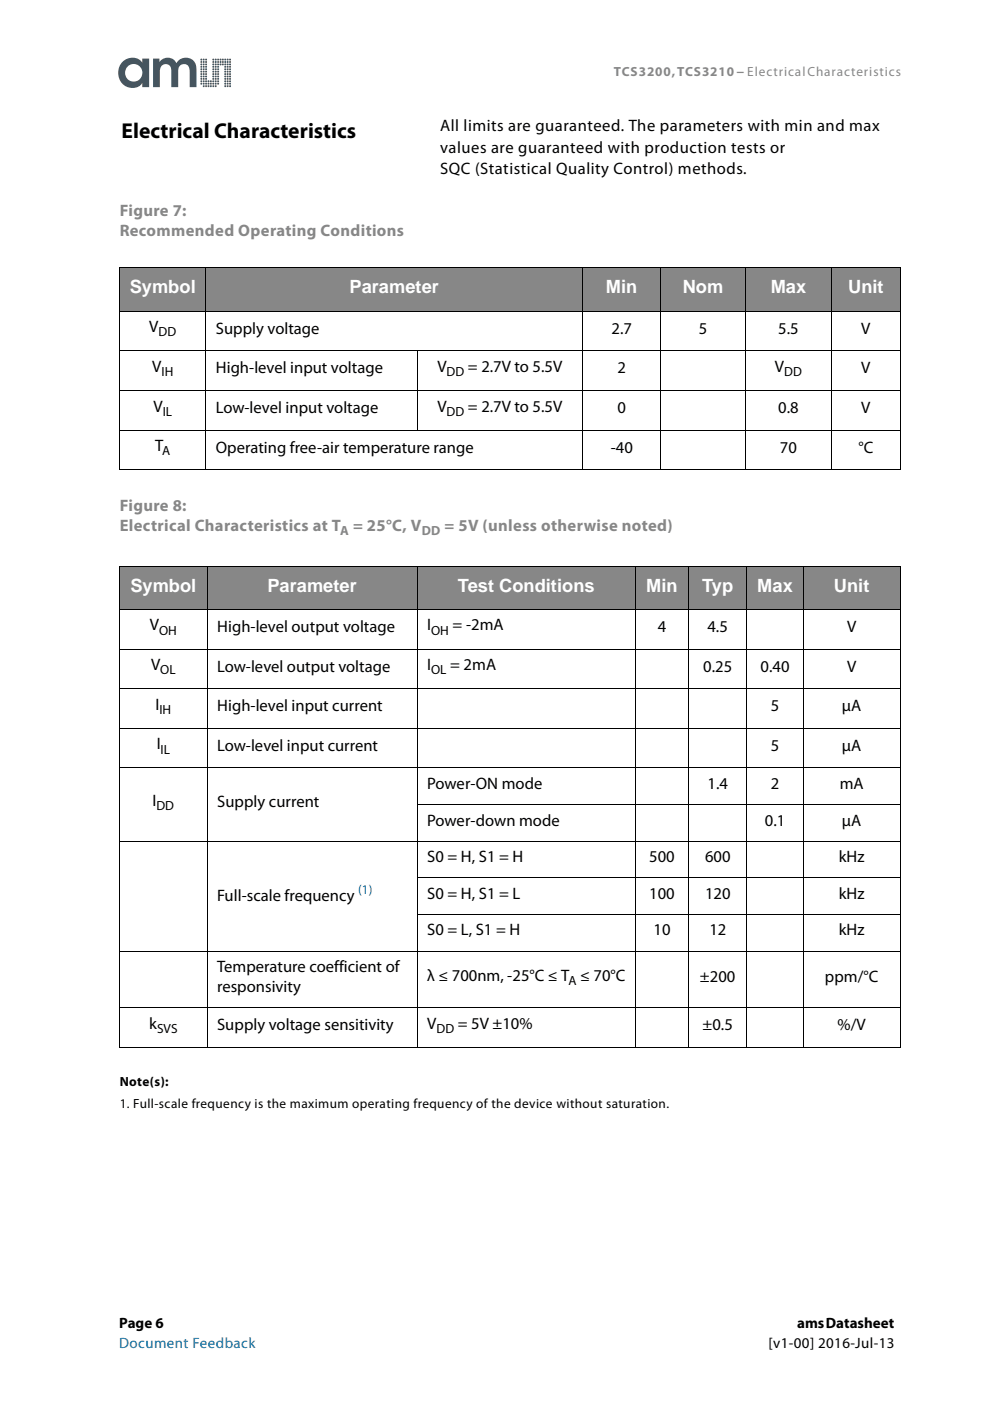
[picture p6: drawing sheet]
<svg xmlns="http://www.w3.org/2000/svg" width="210mm" height="297mm" viewBox="0 0 210 297" stroke-linecap="round" stroke-linejoin="round" font-family="sans-serif">
<g fill="#46555f">
<path d="M48.7 18.1h.2v.3h-.3z"/>
<path d="M48.6 17.6h.3v.3h-.3z"/>
<path d="M48.6 17.1h.3v.3h-.3z"/>
<path d="M48.6 16.6h.3v.3h-.3z"/>
<path d="M48.6 16.1h.3v.3l-.3-.1z"/>
<path d="M48.6 15.5l.3 .1v.3l-.3-.1z"/>
<path d="M48.6 15h.3v.3h-.3z"/>
<path d="M48.6 14.5h.3v.3h-.3z"/>
<path d="M48.6 14h.3v.3h-.3z"/>
<path d="M48.6 13.5h.3v.3h-.3z"/>
<path d="M48.6 13h.3v.3h-.3z"/>
<path d="M48.6 12.5h.3v.3h-.3z"/>
<path d="M48.1 18.1h.3v.3h-.3z"/>
<path d="M48.1 17.6h.3v.3h-.3z"/>
<path d="M48.1 17.1h.3v.3h-.3z"/>
<path d="M48.1 16.6h.3v.3h-.3z"/>
<path d="M48.1 16.1h.3v.3h-.3z"/>
<path d="M48.1 15.5l.3 .1v.3l-.3-.1z"/>
<path d="M48.1 15h.3v.3h-.3z"/>
<path d="M48.1 14.5h.3v.3h-.3z"/>
<path d="M48.1 14h.3v.3h-.3z"/>
<path d="M48.1 13.5h.3v.3h-.3z"/>
<path d="M48.1 13h.3v.3h-.3z"/>
<path d="M48.1 12.5h.3v.3h-.3z"/>
<path d="M47.6 16.1h.3v.3h-.3z"/>
<path d="M47.6 15.5l.3 .1v.3l-.3-.1z"/>
<path d="M47.6 15h.3v.3h-.3z"/>
<path d="M47.6 14.5h.3v.3h-.3z"/>
<path d="M47.6 12.5h.3v.3h-.3z"/>
<path d="M47.6 13h.3v.3h-.3z"/>
<path d="M47.6 13.5h.3v.3h-.3z"/>
<path d="M47.6 14h.3v.3h-.3z"/>
<path d="M47.6 16.6h.3v.3h-.3z"/>
<path d="M47.6 17.1h.3v.3h-.3z"/>
<path d="M47.6 17.6h.3v.3h-.3z"/>
<path d="M47.6 18.1h.3v.3h-.3z"/>
<path d="M47.1 13.5h.3v.3h-.3z"/>
<path d="M47.1 13h.3v.3h-.3z"/>
<path d="M47.1 12.5h.3v.3h-.3z"/>
<path d="M46.6 13.5h.3v.3h-.3z"/>
<path d="M46.6 13h.3v.3h-.3z"/>
<path d="M46.6 12.5h.3v.3h-.3z"/>
<path d="M46.1 17.6h.3v.3h-.3z"/>
<path d="M46.1 17.1h.3v.3h-.3z"/>
<path d="M46.1 16.6h.3v.3h-.3z"/>
<path d="M46.1 16.1h.3v.3h-.3z"/>
<path d="M46.1 15.5l.3 .1v.3l-.3-.1z"/>
<path d="M46.1 15h.3v.3h-.3z"/>
<path d="M46.1 14.5h.3v.3h-.3z"/>
<path d="M46.1 14h.3v.3h-.3z"/>
<path d="M46.1 13.5h.3v.3h-.3z"/>
<path d="M46.1 13h.3v.3h-.3z"/>
<path d="M46.1 12.5h.3v.3h-.3z"/>
<path d="M45.6 16.1h.3v.3h-.3z"/>
<path d="M45.6 15.5l.3 .1v.3l-.3-.1z"/>
<path d="M45.6 15h.3v.3h-.3z"/>
<path d="M45.6 14.5h.3v.3h-.3z"/>
<path d="M45.6 12.5h.3v.3h-.3z"/>
<path d="M45.6 13h.3v.3h-.3z"/>
<path d="M45.6 13.5h.3v.3h-.3z"/>
<path d="M45.6 14h.3v.3h-.3z"/>
<path d="M45.6 16.6h.3v.3h-.3z"/>
<path d="M45.6 17.1h.3v.3h-.3z"/>
<path d="M45.6 17.6h.3v.3h-.3z"/>
<path d="M45.6 18.1h.3v.3h-.3z"/>
<path d="M45.1 18.1h.3v.3h-.3z"/>
<path d="M45.1 17.6h.3v.3h-.3z"/>
<path d="M45.1 17.1h.3v.3h-.3z"/>
<path d="M45.1 16.6h.3v.3h-.3z"/>
<path d="M45.1 16.1h.3v.3l-.3-.1z"/>
<path d="M45.1 15.5l.3 .1v.3l-.3-.1z"/>
<path d="M45.1 15h.3v.3h-.3z"/>
<path d="M45.1 14.5h.3v.3h-.3z"/>
<path d="M45.1 14h.3v.3h-.3z"/>
<path d="M45.1 13.5h.3v.3h-.3z"/>
<path d="M45.1 13h.3v.3h-.3z"/>
<path d="M45.1 12.5h.3v.3h-.3z"/>
<path d="M44.6 17.1h.2v.3h-.2z"/>
<path d="M44.6 17.6h.2v.3h-.2z"/>
<path d="M44.5 18.1h.3v.3h-.2z"/>
<path d="M44 17.1h.4v.3h-.4z"/>
<path d="M44.1 17.6h.3v.3h-.3z"/>
<path d="M44 18.1h.3l.1 .3h-.3z"/>
<path d="M43.5 16.1h.4v.3h-.4z"/>
<path d="M43.6 15.5l.2 .1v.3l-.3-.1z"/>
<path d="M43.6 15h.2v.3h-.3z"/>
<path d="M43.5 14.5h.3v.3h-.2z"/>
<path d="M43.6 12.5h.3l-.1 .3h-.3z"/>
<path d="M43.6 13h.3l-.1 .3h-.3z"/>
<path d="M43.5 13.5h.4l-.1 .3h-.2z"/>
<path d="M43.5 14h.4l-.1 .3h-.2z"/>
<path d="M43.5 16.6h.4l-.1 .3h-.3z"/>
<path d="M43.5 17.1h.3v.3h-.3z"/>
<path d="M43.6 17.6h.2v.3h-.2z"/>
<path d="M43.5 18.1h.3v.3h-.2z"/>
<path d="M43.1 18.1h.2v.3h-.2z"/>
<path d="M43 17.6h.3v.3h-.2z"/>
<path d="M43.1 17.1h.2v.3h-.3z"/>
<path d="M43.1 16.6h.2v.3h-.3z"/>
<path d="M43 16.1h.3v.3l-.3-.1z"/>
<path d="M43.1 15.5l.2 .1v.3l-.3-.1z"/>
<path d="M43.1 15h.2v.3h-.3z"/>
<path d="M43.1 14.5h.2v.3h-.3z"/>
<path d="M43.1 14h.2v.3h-.2z"/>
<path d="M43 13.5h.3v.3h-.3z"/>
<path d="M43.1 13h.2v.3h-.2z"/>
<path d="M43.1 12.5h.2v.3h-.2z"/>
<path d="M42.5 17.6h.3v.3h-.3z"/>
<path d="M42.6 17.1h.2v.3h-.3z"/>
<path d="M42.5 16.6h.3v.3h-.3z"/>
<path d="M42.5 16.1h.3v.3h-.3z"/>
<path d="M42.5 15.5l.3 .1v.3l-.3-.1z"/>
<path d="M42.5 15h.3v.3h-.3z"/>
<path d="M42.5 14.5h.3v.3h-.3z"/>
<path d="M42.5 14h.3v.3h-.3z"/>
<path d="M42.5 13.5h.3v.3h-.3z"/>
<path d="M42.5 13h.3v.3h-.3z"/>
<path d="M26 13.1a3.2 3.2 0 0 0-.5 4.1 3.2 3.2 0 0 0 4 1.1l.7-.7v.9h1.4v-6.1h-1.4v.9a2.67 2.67 0 0 0-4.2-.2zM26.5 15.4a1.85 1.85 0 0 1 3.7 0 1.85 1.85 0 0 1-3.7 0zM32.4 12.4v6.1h1.5v-3.2a1.27 1.27 0 0 1 .7-1.6 1.27 1.27 0 0 1 1.6 .7l.1 4.1h1.5v-3.2a1.27 1.27 0 0 1 1.1-1.7 1.27 1.27 0 0 1 1.3 1.6v3.3h1.5v-2.9a2.81 2.81 0 0 0-1.7-3.3 2.29 2.29 0 0 0-2.6 1.1 2.06 2.06 0 0 0-3.6-.2v-.8z"/>
<circle cx="42.7" cy="12.6" r=".21"/>
</g>
<g fill="#878787">
<path d="M25.4 56.8h18.2v9.2h-18.2z"/>
<path d="M43.6 56.8h79.9v9.2h-79.9z"/>
<path d="M123.5 56.8h16.6v9.2h-16.6z"/>
<path d="M140.1 56.8h17.9v9.2h-17.9z"/>
<path d="M158 56.8h18.4v9.2h-18.4z"/>
<path d="M176.4 56.8h14.4v9.2h-14.4z"/>
<path d="M25.4 120h18.5v9.2h-18.5z"/>
<path d="M43.9 120h44.6v9.2h-44.6z"/>
<path d="M88.5 120h46.2v9.2h-46.2z"/>
<path d="M134.7 120h11.3v9.2h-11.3z"/>
<path d="M146 120h12.4v9.2h-12.4z"/>
<path d="M158.4 120h11.9v9.2h-11.9z"/>
<path d="M170.3 120h20.5v9.2h-20.5z"/>
</g>
<g fill="none" stroke="#000" stroke-width=".21">
<path d="M25.3 56.8h165.6M25.4 56.9v42.6M43.6 56.7v43M123.5 56.7v43M140.1 56.7v43M158 56.7v43M176.4 56.7v43M190.8 56.9v42.6M25.3 66h165.6M25.3 74.4h165.6M88.5 74.3v17M25.3 82.8h165.6"/>
<path d="M25.3 91.2h165.6M25.3 99.6h165.6M43.9 119.9v102.2M88.5 119.9v102.2M134.7 119.9v102.2M146 119.9v102.2M158.4 119.9v102.2M170.3 119.9v102.2M25.3 120h165.6M25.3 129.2h165.6M25.3 137.6h165.6M25.4 120.1v101.9"/>
<path d="M190.8 120.1v101.9M25.3 146h165.6M25.3 154.4h165.6M25.3 162.8h165.6M25.3 178.4h165.6M88.4 170.6h102.5M88.4 186.1h102.5M88.4 193.9h102.5M25.3 201.6h165.6M25.3 213.6h165.6M25.3 222h165.6"/>
</g>
<text font-size="4.6" x="25.8" y="29.2">Electrical Characteristics</text>
<g font-size="3.9" fill="#fff">
<text x="27.5" y="62.2">Symbol</text>
<text x="74.1" y="62.2">Parameter</text>
<text x="128.5" y="62.2">Min</text>
<text x="144.8" y="62.2">Nom</text>
<text x="163.4" y="62.2">Max</text>
<text x="179.8" y="62.2">Unit</text>
<text x="27.6" y="125.4">Symbol</text>
<text x="56.7" y="125.4">Parameter</text>
<text x="97.1" y="125.4">Test Conditions</text>
<text x="137" y="125.4">Min</text>
<text x="148.9" y="125.4">Typ</text>
<text x="160.6" y="125.4">Max</text>
<text x="176.8" y="125.4">Unit</text>
</g>
<g font-size="3.5">
<text x="93.3" y="27.8">All limits are guaranteed. The parameters with min and max</text>
<text x="93.3" y="32.3">values are guaranteed with production tests or</text>
<text x="93.3" y="36.9">SQC (Statistical Quality Control) methods.</text>
<text x="31.6" y="70.4">V</text>
<text x="45.8" y="70.8">Supply voltage</text>
<text x="129.7" y="70.8">2.7</text>
<text x="148.2" y="70.8">5</text>
<text x="165" y="70.8">5.5</text>
<text x="182.6" y="70.8">V</text>
<text x="32.3" y="78.9">V</text>
<text x="45.8" y="79.2">High-level input voltage</text>
<text x="92.7" y="78.9">V</text>
<text x="99.2" y="78.9">= 2.7V to 5.5V</text>
<text x="130.9" y="79.2">2</text>
<text x="164.3" y="78.9">V</text>
<text x="182.6" y="79.2">V</text>
<text x="32.5" y="87.3">V</text>
<text x="45.8" y="87.6">Low-level input voltage</text>
<text x="92.7" y="87.3">V</text>
<text x="99.2" y="87.3">= 2.7V to 5.5V</text>
<text x="130.9" y="87.6">0</text>
<text x="165" y="87.6">0.8</text>
<text x="182.6" y="87.6">V</text>
<text x="32.9" y="95.7">T</text>
<text x="45.8" y="96">Operating free-air temperature range</text>
<text x="129.5" y="96">-40</text>
<text x="165.4" y="96">70</text>
<text x="182" y="96">°C</text>
<text x="31.8" y="133.7">V</text>
<text x="46" y="134">High-level output voltage</text>
<text x="90.6" y="133.7">I</text>
<text x="96" y="133.7">= -2mA</text>
<text x="139.4" y="134">4</text>
<text x="150" y="134">4.5</text>
<text x="179.6" y="134">V</text>
<text x="32" y="142.1">V</text>
<text x="46" y="142.4">Low-level output voltage</text>
<text x="90.6" y="142.1">I</text>
<text x="95.5" y="142.1">= 2mA</text>
<text x="149.1" y="142.4">0.25</text>
<text x="161.3" y="142.4">0.40</text>
<text x="179.6" y="142.4">V</text>
<text x="33" y="150.5">I</text>
<text x="46" y="150.8">High-level input current</text>
<text x="163.4" y="150.8">5</text>
<text x="178.5" y="150.8">μA</text>
<text x="33.2" y="158.9">I</text>
<text x="46" y="159.2">Low-level input current</text>
<text x="163.5" y="159.2">5</text>
<text x="178.5" y="159.2">μA</text>
<text x="90.6" y="167.3">Power-ON mode</text>
<text x="150" y="167.3">1.4</text>
<text x="163.5" y="167.3">2</text>
<text x="178.1" y="167.3">mA</text>
<text x="32.3" y="170.9">I</text>
<text x="46" y="171.2">Supply current</text>
<text x="90.6" y="175">Power-down mode</text>
<text x="162.2" y="175">0.1</text>
<text x="178.5" y="175">μA</text>
<text x="90.6" y="182.8">S0 = H, S1 = H</text>
<text x="137.7" y="182.8">500</text>
<text x="149.5" y="182.8">600</text>
<text x="177.9" y="182.8">kHz</text>
<text x="46" y="191.1">Full-scale frequency</text>
<text x="90.6" y="190.6">S0 = H, S1 = L</text>
<text x="137.7" y="190.6">100</text>
<text x="149.5" y="190.6">120</text>
<text x="177.9" y="190.6">kHz</text>
<text x="90.6" y="198.3">S0 = L, S1 = H</text>
<text x="138.6" y="198.3">10</text>
<text x="150.4" y="198.3">12</text>
<text x="177.9" y="198.3">kHz</text>
<text x="46" y="206.1">Temperature coefficient of</text>
<text x="90.6" y="207.9">λ ≤ 700nm, -25°C ≤ T ≤ 70°C</text>
<text x="148.4" y="208.2">±200</text>
<text x="174.9" y="208.2">ppm/°C</text>
<text x="46" y="210.3">responsivity</text>
<text x="31.6" y="218.1">k</text>
<text x="46" y="218.4">Supply voltage sensitivity</text>
<text x="90.6" y="218.1">V</text>
<text x="97.1" y="218.1">= 5V ±10%</text>
<text x="148.9" y="218.4">±0.5</text>
<text x="177.6" y="218.4">%/V</text>
</g>
<g font-size="3.5" fill="#878787">
<text x="25.4" y="45.8">Figure 7:</text>
<text x="25.4" y="50">Recommended Operating Conditions</text>
<text x="25.4" y="108.3">Figure 8:</text>
<text x="25.4" y="112.5">Electrical Characteristics at T</text>
<text x="74.8" y="112.5">= 25°C, V</text>
<text x="94.3" y="112.5">= 5V (unless otherwise noted)</text>
</g>
<g font-size="3.2">
<text x="25.3" y="281.5">Page 6</text>
<text x="169" y="281.5">ams Datasheet</text>
<text x="162.9" y="285.8">[v1-00] 2016-Jul-13</text>
</g>
<text font-size="3.2" fill="#0075b1" x="25.3" y="285.8">Document Feedback</text>
<g font-size="2.8" fill="#878787">
<text x="130.2" y="16.1">TCS3200, TCS3210 − Electrical Characteristics</text>
<text x="72.2" y="113.4">A</text>
<text x="89.4" y="113.4">DD</text>
</g>
<g font-size="2.8">
<text x="33.6" y="71.3">DD</text>
<text x="34.2" y="79.7">IH</text>
<text x="94.7" y="79.7">DD</text>
<text x="166.3" y="79.7">DD</text>
<text x="34.5" y="88.2">IL</text>
<text x="94.7" y="88.2">DD</text>
<text x="34.4" y="96.6">A</text>
<text x="33.7" y="134.5">OH</text>
<text x="91.4" y="134.5">OH</text>
<text x="34" y="143">OL</text>
<text x="91.4" y="143">OL</text>
<text x="33.8" y="151.4">IH</text>
<text x="34.1" y="159.8">IL</text>
<text x="33.2" y="171.7">DD</text>
<text x="120.5" y="208.8">A</text>
<text x="33.3" y="219">SVS</text>
<text x="92.5" y="219">DD</text>
<text x="25.4" y="230.3">Note(s):</text>
<text x="25.4" y="234.8">1. Full-scale frequency is the maximum operating frequency of the device without saturation.</text>
</g>
<text font-size="2.8" fill="#0075b1" x="75.9" y="189.6">(1)</text>
</svg>
